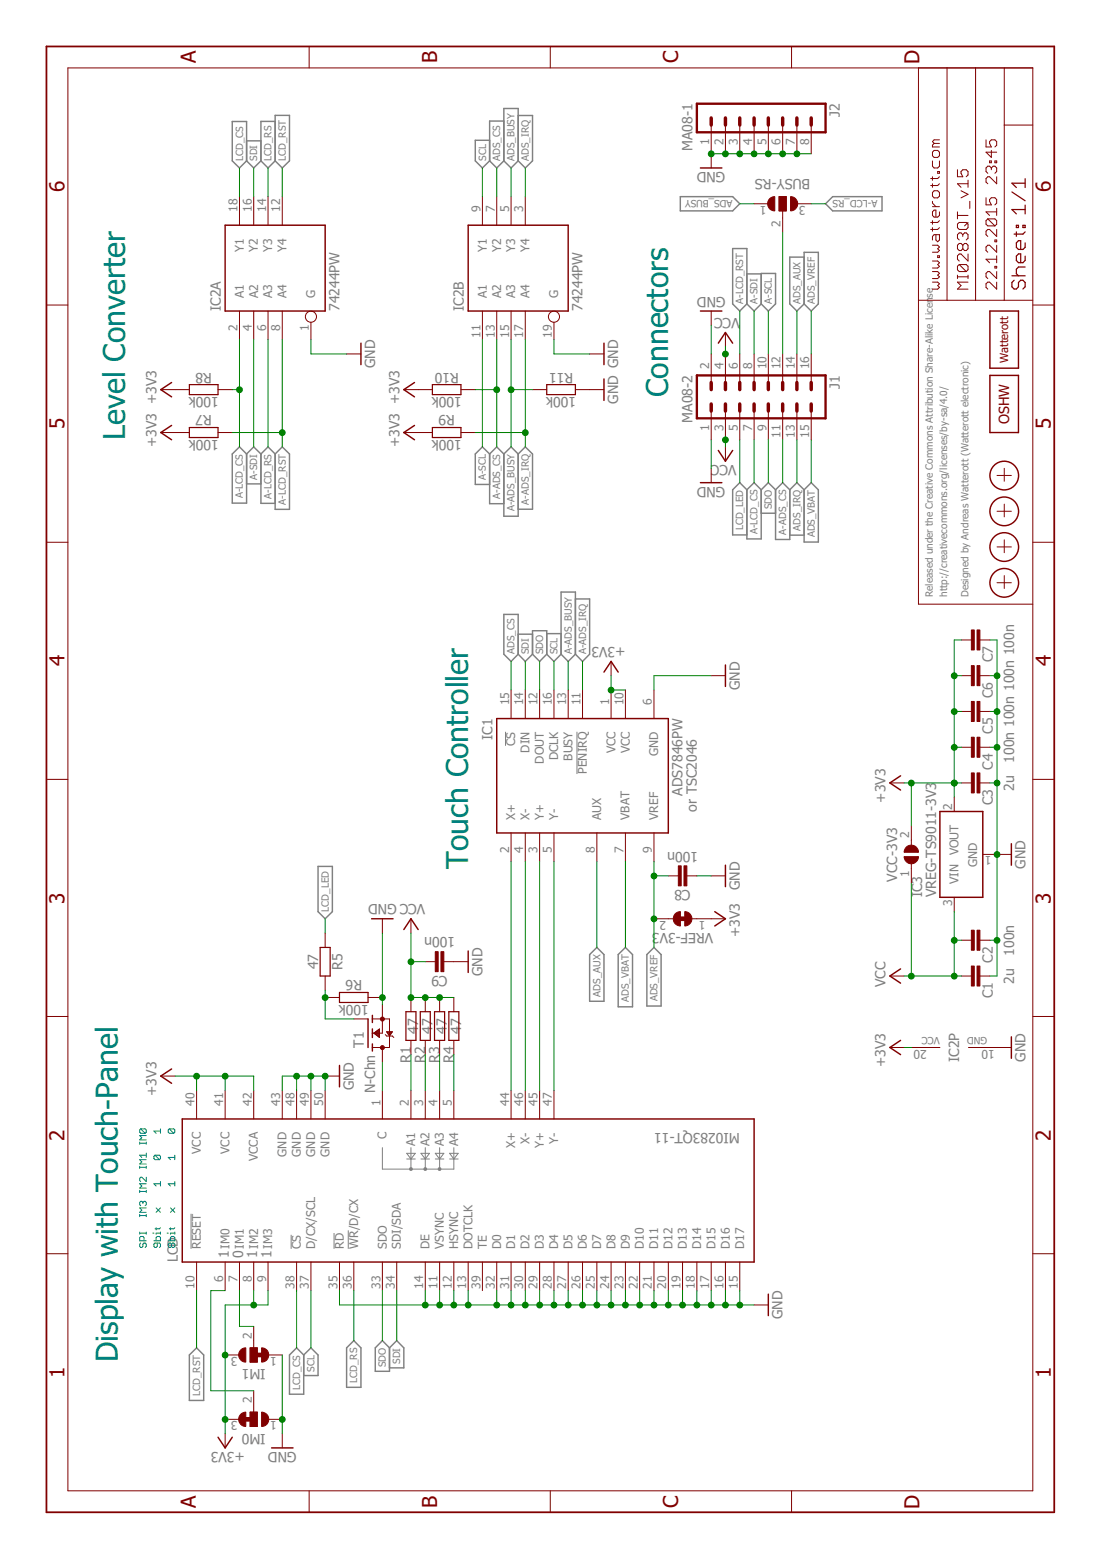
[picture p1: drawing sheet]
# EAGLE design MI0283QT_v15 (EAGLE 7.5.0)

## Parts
C1  2u  CAPACITOR-0603  [C0603]
C2  100n  CAPACITOR-0402  [C0402]
C3  2u  CAPACITOR-0603  [C0603]
C4  100n  CAPACITOR-0402  [C0402]
C5  100n  CAPACITOR-0402  [C0402]
C6  100n  CAPACITOR-0402  [C0402]
C7  100n  CAPACITOR-0402  [C0402]
C8  100n  CAPACITOR-0402  [C0402]
C9  100n  CAPACITOR-0402  [C0402]
IC1  ADS7846PW  [TSSOP16]
IC2  74244PW  74LVC244PW  [TSSOP20]
IC3  VREG-TS9011-3V3  [SOT23]
IM0  JUMPER3-0603  [JUMPER3-0603]
IM1  JUMPER3-0603  [JUMPER3-0603]
J1  MA08-2  [MA08-2]
J2  MA08-1  [MA08-1]
LCD  MI0283QT-11  [MI0283QT11]
LOGO2  OSHW_LOGOX0150  [OSHW_6X150]
LOGO3  LOGO-PLACE  [LOGO_TPLACE]
R1  47  RESISTOR-0402  [C0402]
R2  47  RESISTOR-0402  [C0402]
R3  47  RESISTOR-0402  [C0402]
R4  47  RESISTOR-0402  [C0402]
R5  47  RESISTOR-0402  [C0402]
R6  100k  RESISTOR-0402  [C0402]
R7  100k  RESISTOR-0402  [C0402]
R8  100k  RESISTOR-0402  [C0402]
R9  100k  RESISTOR-0402  [C0402]
R10  100k  RESISTOR-0402  [C0402]
R11  100k  RESISTOR-0402  [C0402]
RS-BUSY  JUMPER3-0603  [JUMPER3-0603]
T1  N-Chn  MOSFET-N-SOT23  [SOT23]
VCC-3V3  JUMPER2-0603-NC  [JUMPER2-0603_NC]
VREF-3V3  JUMPER2-0603-NC  [JUMPER2-0603_NC]
X1  PASSER-07  [PASSER_07MM]
X2  PASSER-07  [PASSER_07MM]
X3  PASSER-07  [PASSER_07MM]
X4  PASSER-07  [PASSER_07MM]

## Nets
+3V3: C3.2 C4.2 C5.2 C6.2 C7.2 IC1.1(VCC) IC1.10(VCC) IC2.20(P:VCC) IC3.2(VOUT) IM0.3 IM1.3 LCD.8(IM2) LCD.9(IM3) LCD.40(VCC) LCD.41(VCC) LCD.42(VCCA) R7.1 R8.1 R9.1 R10.1 VCC-3V3.2 VREF-3V3.1
A-ADS_BUSY: IC1.13(BUSY) IC2.15(B:A3) R11.1
A-ADS_CS: IC2.13(B:A2) J1.11 R10.2
A-ADS_IRQ: IC1.11(!PENIRQ) IC2.17(B:A4) R9.2
A-LCD_CS: IC2.2(A:A1) J1.7 R8.2
A-LCD_RS: IC2.6(A:A3) RS-BUSY.3
A-LCD_RST: IC2.8(A:A4) J1.6 R7.2
A-SCL: IC2.11(B:A1) J1.10
A-SDI: IC2.4(A:A2) J1.8
ADS_AUX: IC1.8(AUX) J1.14
ADS_BUSY: IC2.5(B:Y3) RS-BUSY.1
ADS_CS: IC1.15(!CS) IC2.7(B:Y2)
ADS_IRQ: IC2.3(B:Y4) J1.13
ADS_VBAT: IC1.7(VBAT) J1.15
ADS_VREF: C8.2 IC1.9(VREF) J1.16 VREF-3V3.2
BUSY_RS: J1.12 RS-BUSY.2
C: LCD.1(C) T1.3(D)
GND: C1.1 C2.1 C3.1 C4.1 C5.1 C6.1 C7.1 C8.1 C9.1 IC1.6(GND) IC2.1(A:G) IC2.10(P:GND) IC2.19(B:G) IC3.1(GND) IM0.1 IM1.1 J1.1 J1.2 J2.1 J2.2 J2.3 J2.4 J2.5 J2.6 J2.7 J2.8 LCD.11(VSYNC) LCD.12(HSYNC) LCD.13(DOTCLK) LCD.14(DE) LCD.15(D17) LCD.16(D16) LCD.17(D15) LCD.18(D14) LCD.19(D13) LCD.20(D12) LCD.21(D11) LCD.22(D10) LCD.23(D9) LCD.24(D8) LCD.25(D7) LCD.26(D6) LCD.27(D5) LCD.28(D4) LCD.29(D3) LCD.30(D2) LCD.31(D1) LCD.32(D0) LCD.35(!RD) LCD.43(GND) LCD.48(GND) LCD.49(GND) LCD.50(GND) R6.2 R11.2 T1.2(S)
IM0: IM0.2 LCD.6(IM0)
LCD_CS: IC2.18(A:Y1) LCD.38(!CS)
LCD_LED: J1.5 R5.1
LCD_RS: IC2.14(A:Y3) LCD.36(!WR!/D/CX)
LCD_RST: IC2.12(A:Y4) LCD.10(!RESET)
LED_A1: LCD.2(A1) R1.2
LED_A2: LCD.3(A2) R2.2
LED_A3: LCD.4(A3) R3.2
LED_A4: LCD.5(A4) R4.2
LEDPWM: R5.2 R6.1 T1.1(G)
N$1: IC1.5(Y-) LCD.47(Y-)
N$2: IC1.3(Y+) LCD.45(Y+)
N$3: IC1.4(X-) LCD.46(X-)
N$4: IC1.2(X+) LCD.44(X+)
N$5: IM1.2 LCD.7(IM1)
SCL: IC1.16(DCLK) IC2.9(B:Y1) LCD.37(D/CX/SCL)
SDI: IC1.14(DIN) IC2.16(A:Y2) LCD.34(SDI/SDA)
SDO: IC1.12(DOUT) J1.9 LCD.33(SDO)
VCC: C1.2 C2.2 C9.2 IC3.3(VIN) J1.3 J1.4 R1.1 R2.1 R3.1 R4.1 VCC-3V3.1
Unconnected: LCD.39(TE)

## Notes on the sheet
- Display with Touch-Panel | Level Converter
- SPI  IM3 IM2 IM1 IM0
- 9bit  x   1   0   1
- 8bit  x   1   1   0
- 1
- 0
- 1
- 1
- Touch Controller
- Connectors
- or TSC2046
- Released under the Creative Commons Attribution Share-Alike 
  License. http://creativecommons.org/licenses/by-sa/4.0/
  
  Designed by Andreas Watterott (Watterott electronic)
